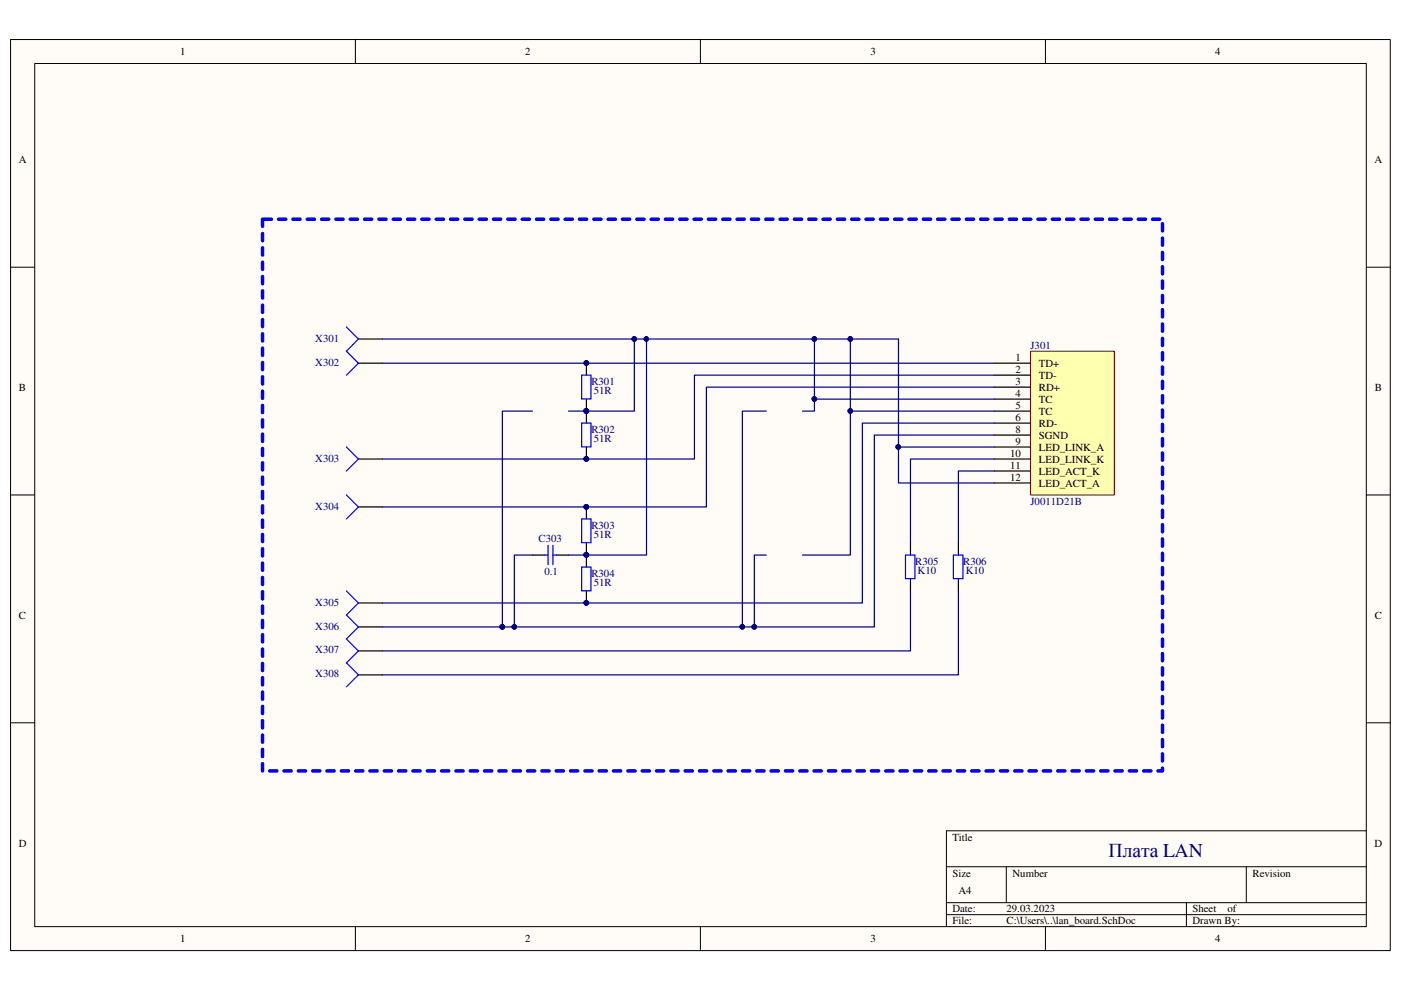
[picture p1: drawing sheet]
<svg xmlns="http://www.w3.org/2000/svg" width="297mm" height="210mm" viewBox="0 0 297 210" stroke-linecap="round" stroke-linejoin="round" font-family="sans-serif">
<path d="M2.3 8.4h292.5v193.1h-292.5z" fill="#fffcf8"/>
<path d="M2.2 8.4h292.6v193.1h-292.6z" fill="none" stroke="#000" stroke-width=".21"/>
<path d="M7.4 13.5h282.3v183h-282.3z" fill="#fffcf8"/>
<g fill="none" stroke="#000" stroke-width=".21">
<path d="M7.4 13.5h282.3v183h-282.3zM75.3 8.3v5.1M148.5 8.3v5.1M221.7 8.3v5.1M2.2 56.6h5.1M289.7 56.6h5.1M2.2 104.9h5.1M289.7 104.9h5.1M2.2 153.2h5.1M289.7 153.2h5.1M289.7 176.1h-89v20.4M75.3 196.5v5.1"/>
<path d="M148.5 196.5v5.1M200.7 183.8h89M200.7 191.4h89M200.7 193.9h89M213.4 183.8v7.6M221.7 196.5v5.1M251.5 191.4v5.1M264.2 183.8v7.6"/>
</g>
<path d="M55.7 46.5v116.9h190.8v-116.9h-190.8" fill="none" stroke="#00f" stroke-width=".76" stroke-dasharray="1.5 1.5"/>
<path d="M218.5 74.5h17.8v30.4h-17.8z" fill="#ffffb0"/>
<path d="M218.5 74.5h17.8v30.4h-17.8z" fill="none" stroke="#800000" stroke-width=".21"/>
<path d="M210.8 77h7.7M210.8 79.5h7.7M124.3 84.6v2.6M210.8 82.1h7.7M210.8 84.6h7.7M210.8 87.2h7.7M210.8 89.7h7.7M210.8 92.2h7.7M210.8 94.8h7.7M210.8 97.3h7.7M210.8 99.9h7.7M210.8 102.4h7.7" fill="none" stroke="#000" stroke-width=".25"/>
<circle cx="124.3" cy="87.1" r=".49" fill="#000080"/>
<circle cx="124.3" cy="87.1" r=".49" fill="none" stroke="#000080" stroke-width=".21"/>
<path d="M124.3 77v2.5" fill="none" stroke="#000" stroke-width=".25"/>
<circle cx="124.3" cy="77" r=".48" fill="#000080"/>
<circle cx="124.3" cy="77" r=".48" fill="none" stroke="#000080" stroke-width=".21"/>
<path d="M123.3 79.5h2v5.1h-2z" fill="none" stroke="#00f" stroke-width=".25"/>
<circle cx="124.3" cy="87.1" r=".49" fill="#000080"/>
<circle cx="124.3" cy="87.1" r=".49" fill="none" stroke="#000080" stroke-width=".21"/>
<circle cx="124.3" cy="77" r=".48" fill="#000080"/>
<circle cx="124.3" cy="77" r=".48" fill="none" stroke="#000080" stroke-width=".21"/>
<path d="M124.3 94.8v2.5" fill="none" stroke="#000" stroke-width=".25"/>
<circle cx="124.3" cy="97.3" r=".49" fill="#000080"/>
<circle cx="124.3" cy="97.3" r=".49" fill="none" stroke="#000080" stroke-width=".21"/>
<path d="M124.3 87.2v2.5" fill="none" stroke="#000" stroke-width=".25"/>
<circle cx="124.3" cy="87.1" r=".49" fill="#000080"/>
<circle cx="124.3" cy="87.1" r=".49" fill="none" stroke="#000080" stroke-width=".21"/>
<path d="M123.3 89.7h2v5h-2z" fill="none" stroke="#00f" stroke-width=".25"/>
<circle cx="124.3" cy="97.3" r=".49" fill="#000080"/>
<circle cx="124.3" cy="97.3" r=".49" fill="none" stroke="#000080" stroke-width=".21"/>
<circle cx="124.3" cy="87.1" r=".49" fill="#000080"/>
<circle cx="124.3" cy="87.1" r=".49" fill="none" stroke="#000080" stroke-width=".21"/>
<path d="M124.3 115.1v2.6" fill="none" stroke="#000" stroke-width=".25"/>
<circle cx="124.3" cy="117.6" r=".48" fill="#000080"/>
<circle cx="124.3" cy="117.6" r=".48" fill="none" stroke="#000080" stroke-width=".21"/>
<path d="M124.3 107.5v2.5" fill="none" stroke="#000" stroke-width=".25"/>
<circle cx="124.3" cy="107.5" r=".49" fill="#000080"/>
<circle cx="124.3" cy="107.5" r=".49" fill="none" stroke="#000080" stroke-width=".21"/>
<path d="M123.3 110h2v5.1h-2z" fill="none" stroke="#00f" stroke-width=".25"/>
<circle cx="124.3" cy="117.6" r=".48" fill="#000080"/>
<circle cx="124.3" cy="117.6" r=".48" fill="none" stroke="#000080" stroke-width=".21"/>
<circle cx="124.3" cy="107.5" r=".49" fill="#000080"/>
<circle cx="124.3" cy="107.5" r=".49" fill="none" stroke="#000080" stroke-width=".21"/>
<path d="M124.3 125.3v2.5" fill="none" stroke="#000" stroke-width=".25"/>
<circle cx="124.3" cy="127.8" r=".49" fill="#000080"/>
<circle cx="124.3" cy="127.8" r=".49" fill="none" stroke="#000080" stroke-width=".21"/>
<path d="M124.3 117.7v2.5" fill="none" stroke="#000" stroke-width=".25"/>
<circle cx="124.3" cy="117.6" r=".48" fill="#000080"/>
<circle cx="124.3" cy="117.6" r=".48" fill="none" stroke="#000080" stroke-width=".21"/>
<path d="M123.3 120.2h2v5.1h-2z" fill="none" stroke="#00f" stroke-width=".25"/>
<circle cx="124.3" cy="127.8" r=".49" fill="#000080"/>
<circle cx="124.3" cy="127.8" r=".49" fill="none" stroke="#000080" stroke-width=".21"/>
<circle cx="124.3" cy="117.6" r=".48" fill="#000080"/>
<circle cx="124.3" cy="117.6" r=".48" fill="none" stroke="#000080" stroke-width=".21"/>
<path d="M112.9 117.7h2.5M118 117.7h2.5" fill="none" stroke="#000" stroke-width=".25"/>
<path d="M115.4 117.7h.8M116.2 115.6v4.1M117.2 115.6v4.1M117.2 117.7h.8" fill="none" stroke="#00f" stroke-width=".25"/>
<path d="M81.1 77h129.7" fill="none" stroke="#000080" stroke-width=".25"/>
<circle cx="124.3" cy="77" r=".48" fill="#000080"/>
<circle cx="124.3" cy="77" r=".48" fill="none" stroke="#000080" stroke-width=".21"/>
<path d="M210.8 79.5h-63.6v17.8h-66.1" fill="none" stroke="#000080" stroke-width=".25"/>
<circle cx="124.3" cy="97.3" r=".49" fill="#000080"/>
<circle cx="124.3" cy="97.3" r=".49" fill="none" stroke="#000080" stroke-width=".21"/>
<path d="M210.8 82.1h-61v25.4h-68.7" fill="none" stroke="#000080" stroke-width=".25"/>
<circle cx="124.3" cy="107.5" r=".49" fill="#000080"/>
<circle cx="124.3" cy="107.5" r=".49" fill="none" stroke="#000080" stroke-width=".21"/>
<path d="M210.8 89.7h-28v38.1h-101.7" fill="none" stroke="#000080" stroke-width=".25"/>
<circle cx="124.3" cy="127.8" r=".49" fill="#000080"/>
<circle cx="124.3" cy="127.8" r=".49" fill="none" stroke="#000080" stroke-width=".21"/>
<path d="M120.5 117.7h3.8" fill="none" stroke="#000080" stroke-width=".25"/>
<circle cx="124.3" cy="117.6" r=".48" fill="#000080"/>
<circle cx="124.3" cy="117.6" r=".48" fill="none" stroke="#000080" stroke-width=".21"/>
<path d="M120.5 87.2h3.8" fill="none" stroke="#000080" stroke-width=".25"/>
<circle cx="124.3" cy="87.1" r=".49" fill="#000080"/>
<circle cx="124.3" cy="87.1" r=".49" fill="none" stroke="#000080" stroke-width=".21"/>
<path d="M210.8 84.6h-38.1v2.6h-2.6" fill="none" stroke="#000080" stroke-width=".25"/>
<circle cx="172.7" cy="84.6" r=".49" fill="#000080"/>
<circle cx="172.7" cy="84.6" r=".49" fill="none" stroke="#000080" stroke-width=".21"/>
<path d="M210.8 87.2h-30.5v30.5h-10.2" fill="none" stroke="#000080" stroke-width=".25"/>
<circle cx="180.3" cy="87.1" r=".48" fill="#000080"/>
<circle cx="180.3" cy="87.1" r=".48" fill="none" stroke="#000080" stroke-width=".21"/>
<path d="M172.7 71.9v12.7" fill="none" stroke="#000080" stroke-width=".25"/>
<circle cx="172.7" cy="84.6" r=".49" fill="#000080"/>
<circle cx="172.7" cy="84.6" r=".49" fill="none" stroke="#000080" stroke-width=".21"/>
<circle cx="172.7" cy="71.9" r=".49" fill="#000080"/>
<circle cx="172.7" cy="71.9" r=".49" fill="none" stroke="#000080" stroke-width=".21"/>
<path d="M180.3 71.9v15.3" fill="none" stroke="#000080" stroke-width=".25"/>
<circle cx="180.3" cy="87.1" r=".48" fill="#000080"/>
<circle cx="180.3" cy="87.1" r=".48" fill="none" stroke="#000080" stroke-width=".21"/>
<circle cx="180.3" cy="71.9" r=".48" fill="#000080"/>
<circle cx="180.3" cy="71.9" r=".48" fill="none" stroke="#000080" stroke-width=".21"/>
<path d="M134.5 71.9v15.3h-10.2" fill="none" stroke="#000080" stroke-width=".25"/>
<circle cx="124.3" cy="87.1" r=".49" fill="#000080"/>
<circle cx="124.3" cy="87.1" r=".49" fill="none" stroke="#000080" stroke-width=".21"/>
<circle cx="134.5" cy="71.9" r=".48" fill="#000080"/>
<circle cx="134.5" cy="71.9" r=".48" fill="none" stroke="#000080" stroke-width=".21"/>
<path d="M137.1 71.9v45.8h-12.8" fill="none" stroke="#000080" stroke-width=".25"/>
<circle cx="124.3" cy="117.6" r=".48" fill="#000080"/>
<circle cx="124.3" cy="117.6" r=".48" fill="none" stroke="#000080" stroke-width=".21"/>
<circle cx="137" cy="71.9" r=".47" fill="#000080"/>
<circle cx="137" cy="71.9" r=".47" fill="none" stroke="#000080" stroke-width=".21"/>
<path d="M112.9 87.2h-6.4v45.7" fill="none" stroke="#000080" stroke-width=".25"/>
<circle cx="106.5" cy="132.9" r=".49" fill="#000080"/>
<circle cx="106.5" cy="132.9" r=".49" fill="none" stroke="#000080" stroke-width=".21"/>
<path d="M112.9 117.7h-3.9v15.2" fill="none" stroke="#000080" stroke-width=".25"/>
<circle cx="109" cy="132.9" r=".48" fill="#000080"/>
<circle cx="109" cy="132.9" r=".48" fill="none" stroke="#000080" stroke-width=".21"/>
<path d="M162.5 117.7h-2.6v15.2" fill="none" stroke="#000080" stroke-width=".25"/>
<circle cx="159.9" cy="132.9" r=".49" fill="#000080"/>
<circle cx="159.9" cy="132.9" r=".49" fill="none" stroke="#000080" stroke-width=".21"/>
<path d="M162.5 87.2h-5.1v45.7" fill="none" stroke="#000080" stroke-width=".25"/>
<circle cx="157.4" cy="132.9" r=".49" fill="#000080"/>
<circle cx="157.4" cy="132.9" r=".49" fill="none" stroke="#000080" stroke-width=".21"/>
<path d="M210.8 92.2h-25.4v40.7h-78.9" fill="none" stroke="#000080" stroke-width=".25"/>
<circle cx="106.5" cy="132.9" r=".49" fill="#000080"/>
<circle cx="106.5" cy="132.9" r=".49" fill="none" stroke="#000080" stroke-width=".21"/>
<circle cx="109" cy="132.9" r=".48" fill="#000080"/>
<circle cx="109" cy="132.9" r=".48" fill="none" stroke="#000080" stroke-width=".21"/>
<circle cx="157.4" cy="132.9" r=".49" fill="#000080"/>
<circle cx="157.4" cy="132.9" r=".49" fill="none" stroke="#000080" stroke-width=".21"/>
<circle cx="159.9" cy="132.9" r=".49" fill="#000080"/>
<circle cx="159.9" cy="132.9" r=".49" fill="none" stroke="#000080" stroke-width=".21"/>
<path d="M190.5 71.9v22.9h20.3" fill="none" stroke="#000080" stroke-width=".25"/>
<circle cx="190.4" cy="94.8" r=".48" fill="#000080"/>
<circle cx="190.4" cy="94.8" r=".48" fill="none" stroke="#000080" stroke-width=".21"/>
<path d="M190.5 94.8v7.6h20.3" fill="none" stroke="#000080" stroke-width=".25"/>
<circle cx="190.4" cy="94.8" r=".48" fill="#000080"/>
<circle cx="190.4" cy="94.8" r=".48" fill="none" stroke="#000080" stroke-width=".21"/>
<path d="M81.1 71.9h109.4" fill="none" stroke="#000080" stroke-width=".25"/>
<circle cx="180.3" cy="71.9" r=".48" fill="#000080"/>
<circle cx="180.3" cy="71.9" r=".48" fill="none" stroke="#000080" stroke-width=".21"/>
<circle cx="172.7" cy="71.9" r=".49" fill="#000080"/>
<circle cx="172.7" cy="71.9" r=".49" fill="none" stroke="#000080" stroke-width=".21"/>
<circle cx="137" cy="71.9" r=".47" fill="#000080"/>
<circle cx="137" cy="71.9" r=".47" fill="none" stroke="#000080" stroke-width=".21"/>
<circle cx="134.5" cy="71.9" r=".48" fill="#000080"/>
<circle cx="134.5" cy="71.9" r=".48" fill="none" stroke="#000080" stroke-width=".21"/>
<path d="M81.1 132.9h25.4" fill="none" stroke="#000080" stroke-width=".25"/>
<circle cx="106.5" cy="132.9" r=".49" fill="#000080"/>
<circle cx="106.5" cy="132.9" r=".49" fill="none" stroke="#000080" stroke-width=".21"/>
<path d="M210.8 97.3h-17.8v17.8M210.8 99.9h-7.6v15.2M193 125.3v12.7h-111.9M203.2 125.3v17.8h-122.1" fill="none" stroke="#000080" stroke-width=".25"/>
<path d="M76 71.9h5.1M76 77h5.1M76 97.3h5.1M76 107.5h5.1M193 115.1v2.6M203.2 115.1v2.6M76 127.8h5.1M76 132.9h5.1M76 138h5.1M193 122.8v2.5M203.2 122.8v2.5M76 143.1h5.1" fill="none" stroke="#000" stroke-width=".25"/>
<path d="M73.4 69.3l2.6 2.6-2.6 2.6 2.6 2.5-2.6 2.5M73.4 94.8l2.6 2.5-2.6 2.6M73.4 104.9l2.6 2.6-2.6 2.5M192 117.7h2v5h-2zM202.1 117.7h2.1v5h-2.1zM73.4 125.3l2.6 2.5-2.6 2.6 2.6 2.5-2.6 2.6 2.6 2.5-2.6 2.5 2.6 2.6-2.6 2.5" fill="none" stroke="#00f" stroke-width=".25"/>
<text font-size="4.1" fill="#000080" x="235" y="181.6">Плата LAN</text>
<g font-size="2.3">
<text x="38.2" y="11.7">1</text>
<text x="111.4" y="11.7">2</text>
<text x="184.5" y="11.7">3</text>
<text x="257.6" y="11.7">4</text>
<text x="4" y="34.5">A</text>
<text x="291.4" y="34.5">A</text>
<text x="215.3" y="76.5">1</text>
<text x="220.3" y="77.8">TD+</text>
<text x="4" y="82.8">B</text>
<text x="215.3" y="79">2</text>
<text x="215.3" y="81.6">3</text>
<text x="220.3" y="80.3">TD-</text>
<text x="220.3" y="82.8">RD+</text>
<text x="291.5" y="82.8">B</text>
<text x="215.3" y="84.1">4</text>
<text x="215.3" y="86.7">5</text>
<text x="215.3" y="89.2">6</text>
<text x="220.3" y="85.4">TC</text>
<text x="220.3" y="88">TC</text>
<text x="215.3" y="91.8">8</text>
<text x="215.3" y="94.3">9</text>
<text x="220.3" y="90.5">RD-</text>
<text x="220.3" y="93">SGND</text>
<text x="220.3" y="95.6">LED_LINK_A</text>
<text x="214.2" y="96.9">10</text>
<text x="214.2" y="99.4">11</text>
<text x="214.2" y="101.9">12</text>
<text x="220.3" y="98.1">LED_LINK_K</text>
<text x="220.3" y="100.7">LED_ACT_K</text>
<text x="220.3" y="103.2">LED_ACT_A</text>
<text x="4" y="131.2">C</text>
<text x="291.5" y="131.2">C</text>
<text x="4" y="179.5">D</text>
<text x="201.9" y="178.2">Title</text>
<text x="291.4" y="179.5">D</text>
<text x="201.9" y="185.8">Size</text>
<text x="214.7" y="185.8">Number</text>
<text x="265.6" y="185.8">Revision</text>
<text x="203.2" y="189.7">A4</text>
<text x="201.9" y="193.5">Date:</text>
<text x="201.9" y="196">File:</text>
<text x="213.4" y="196">C:\Users\..\lan_board.SchDoc</text>
<text x="213.4" y="193.5">29.03.2023</text>
<text x="252.8" y="193.5">Sheet</text>
<text x="252.8" y="196">Drawn By:</text>
<text x="260.3" y="193.5">of</text>
<text x="38.2" y="199.8">1</text>
<text x="111.4" y="199.8">2</text>
<text x="184.5" y="199.8">3</text>
<text x="257.6" y="199.8">4</text>
</g>
<g font-size="2.3" fill="#000080">
<text x="66.8" y="72.4">X301</text>
<text x="66.8" y="77.5">X302</text>
<text x="218.5" y="74">J301</text>
<text x="125.4" y="81.6">R301</text>
<text x="125.9" y="83.6">51R</text>
<text x="125.4" y="91.8">R302</text>
<text x="125.9" y="93.8">51R</text>
<text x="66.8" y="97.9">X303</text>
<text x="218.5" y="107">J0011D21B</text>
<text x="66.8" y="108">X304</text>
<text x="125.4" y="112.1">R303</text>
<text x="114.2" y="114.9">C303</text>
<text x="125.9" y="114.1">51R</text>
<text x="194.1" y="119.7">R305</text>
<text x="204.2" y="119.7">R306</text>
<text x="115.4" y="122">0.1</text>
<text x="125.4" y="122.3">R304</text>
<text x="125.9" y="124.3">51R</text>
<text x="194.6" y="121.8">K10</text>
<text x="204.8" y="121.8">K10</text>
<text x="66.8" y="128.4">X305</text>
<text x="66.8" y="133.5">X306</text>
<text x="66.8" y="138.6">X307</text>
<text x="66.8" y="143.6">X308</text>
</g>
</svg>
